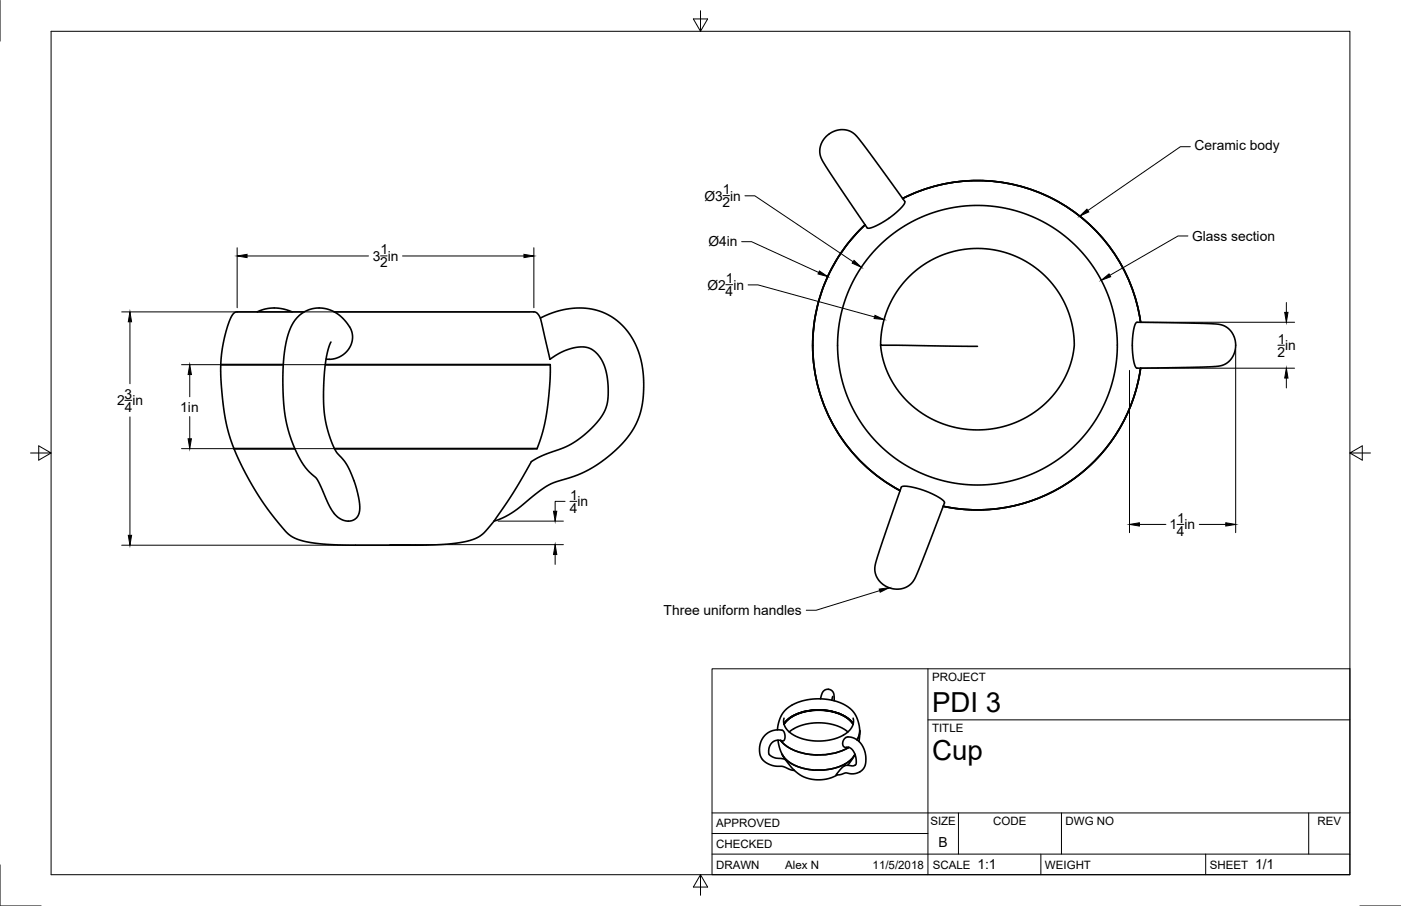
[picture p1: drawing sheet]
<svg xmlns="http://www.w3.org/2000/svg" width="432mm" height="279mm" viewBox="0 0 432 279" stroke-linecap="round" stroke-linejoin="round" font-family="sans-serif">
<!-- layer: Visible -->
<g fill="none" stroke="#000" stroke-width=".5">
<path d="M254.6 42.1l2.1-1.5 2.5-.6 2.4 .3 2 1.3 3.9 4.8 11.3 15.7-.1 .8-1.1 1.3-2.6 2.4-3.1 2.1-3.1 1.4-1 .3-.5-.1-10.7-15.8-3.4-5.5-.5-1.7 .1-1.8 .6-1.8zM265.2 70.7l1.4-1.4a50.8 50.8 0 0 0 10.8 82l-5.1-3.1-4.4-3.4-4.3-4.3-3.8-4.7-3-4.7-2.6-5.4-1.9-5.7-1.3-5.9-.5-5.9 .1-6 .9-5.8 1.4-5.6 2.3-5.8 2.8-5.1 3.3-4.8zM278.2 61.2l5.5-2.4 5.8-1.8 6-1 6-.3 6 .4 5.9 1.1 5.8 1.7 5.5 2.5 5.2 3.1 4.8 3.7 4.3 4.2 3.8 4.8 3.1 5.1 2.6 5.5 1.9 5.7 1.2 5.9M278.2 61.2a50.8 50.8 0 0 1 73.3 38.2M79.3 96.2l2.5-.9 2.7-.3 2.8 .3 2.7 .9M93.8 96.2h-20.7l-.8 .2-1.3 1.8-1.4 4.3-1.1 5.1-.5 4.9M103 96.2h61.8l.9 .6 .8 1.3 3 12.7 2.4-1.6 2.3-1.1 2.4-.8 2.2-.3 1.8 .1 1.4 .4 1.5 1 1.2 1.4 1.1 1.7 .8 2.1 .5 2.4 .3 2.9v3l-.2 2.4-.6 1.9-1 1.8-1.6 2.2-2.1 2.2-4.7 3.7-3.2 1.7-7.2 2.8-3 1.7-5.5 9.4-6 8.9M166.5 98.1l3.2-1.4 3.4-1.1 3.4-.5 3.3-.1 3.1 .4 3 .9 2.5 1.3 2.5 1.9 2.2 2.3 1.8 2.5 1.4 3 1.1 3.2 .7 3.7 .3 3.9-.2 4.3-.5 3.6-1.4 4.1-2.2 3.8-3.2 3.8-4.4 3.8-3.4 2.4-3.5 1.9-3.2 1.3-5.5 1.7-2 .9-3.2 2.2-7.5 6-3.1 1.7-2.8 1.1M350.2 99.5l19.4 .2 5.1 .2 1.9 .3 2.1 1.2 1.5 2 .6 2.5-.3 2.7-.7 1.6-1.1 1.3-1.3 .9-1.6 .5-6.8 .3-18.6 .3-.5-.6-.5-1.5-.4-4.6 .3-4.7 .4-1.6zM68 112.5h19.3M68 112.5l.2 6.6 1 8.5 1.2 5.5 1.7 5.3M100.2 112.5h69.4l-.2 6.6-.9 8.5-1.2 5.5-1.8 5.3h-62.4"/>
<path d="M102 105.5l-1.2 3.4-.7 5.3-.4 7.3 .3 5.9 .8 4.7 1.7 4.9 1.2 2.5 2.4 2.6 1.3 2.2 1.8 4.2 1 3.4 .6 3.7-.1 2.5-.3 .9-.7 .9-1.7 .8-1.6-.1-1.5-.6-1.4-1-1.2-1.7-4.5-9.4-3.5-3.5-2.4-3.8-2.3-5.6-1.5-5.5-.7-5.7-.2-6.9 .3-6.4 .7-5 1.1-3.9 1.5-2.7 2-2.1 2.6-1.3 1.8-.4 1.9-.1 2 .4 1.7 .7 1.6 1 1.6 1.4 1.6 2.1 .8 1.5 .3 1.6-.2 1.7-.6 1.5-1 1.5-1.4 1.1-1.6 .9-1.7 .4-1.7-.1M250.5 106.5a50.8 50.8 0 0 0 26.9 44.8M271.4 106.5l.6-5.9 1.7-5.6 2.7-5.1 3.7-4.5 4.6-3.7 5.1-2.8 5.6-1.7 5.8-.6 5.9 .6 5.6 1.7 5.1 2.7 4.3 3.5 3.8 4.5 2.8 5.1 1.8 5.6 .6 5.8-.8 5-2 5.2-2.8 4.5-3.8 4.1-4.3 3.2-5 2.4-5.4 1.5-5.5 .6-5.6-.5-5.4-1.4-4.7-2.2-4.5-3.2-3.7-3.9-3.1-4.6-2-4.9-1.1-5.1a.51 .51 0 0 1 .4-.4 .51 .51 0 0 1 .5 .1l29 .3M351.5 113.5a50.8 50.8 0 0 1-60.8 42.6M351.6 113.5l-1 5.2-1.5 4.9-2 4.8-2.5 4.6-3 4.3-3.3 4-3.8 3.6-4.1 3.2-4.4 2.7-4.7 2.3-4.9 1.8-5 1.3-5.2 .8-5.2 .3-5.2-.3-5.1-.8M72.1 138.4l2.1 4.7 2.6 4.9 3 5 2.9 4.2 6 7.3 1.9 1.3 2.5 1 5.4 .9 7.7 .4h24.3l8.6-.4 4.8-.8 3.3-1.1 2-1.5 3.1-3.6M72.1 138.4h18.8M277.8 150.2l.8-.3 1.7 .2 4.8 1.3 4.2 2 1.4 .9 .4 .7-6.6 17.5-2.6 6.1-1.1 1.4-1.3 1-1.6 .5-1.8 .2-2.5-.6-2.2-1.5-1.4-2.2-.4-2.3 1.6-5.7zM252.9 215.5l.8-2.3 .8-.5 .9-.1 .9 .3 .5 .7 .3 2.5M256.7 214.8l-.3 1.1M239.6 225.1l.4-2.2 .7-2 .9-1.5 1.4-1.3 2-1.1 2.2-.8 2.5-.5 2.7-.2 2.9 .2 2.4 .6 2.3 .9 1.8 1.1 1.2 1.3 1 1.5 .7 2.1 .3 2.1M239.8 228.3l.4 2.2 .9 2.2"/>
<path d="M240.6 228.3a15.1 15.1 0 0 0 12.6 4.5 17.2 17.2 0 0 0 8.4-2.3M241.1 232.7l.9 1.5M241.1 232.7a11.4 11.4 0 0 0 9.4 4.7 14.8 14.8 0 0 0 12.4-3.8l.6-.9M241.6 223.2a11.3 11.3 0 0 1 8.6-4.2 15.1 15.1 0 0 1 12.3 3.6l.5 .6M241.6 223.3l1.7-1.7 2.5-1.5 3.1-.8 3.3-.3 3.5 .3 3.1 .9 2.5 1.4 1.6 1.7M241.6 221.5l-.1 1.3 .4 1.3 .9 1.2 1.3 1.1 1.6 .9 2.1 .7 4.4 .5 4.4-.5 2-.7 1.8-.9 1.4-1.1 .8-1.2 .4-1.3-.1-1.3M241.7 223.4l1.6-1.8 2.5-1.4 3.1-.9 3.3-.3 3.5 .3 3.1 .9 2.5 1.4 1.6 1.8M242 234.2l-3.6-.7-1.2-.7-.3-.8 .3-1.8 1-1.4 1.2-.5 1.9 .2 .4-.2 .3-1.2-.4-1.5-.5-.4-1.6-.1-1.4 .2-1.3 .6-1.6 1.5-.9 2.1-.2 2.5 .7 2 1.2 1.1 1.6 .8 1.5 .4 2.1 .1 2.4 1 1.2 .2M242 234.2l3.3 3.8 1.7 1.3 1.9 .7 2.4 .5 2.4-.1 2.3-.5 2-1M243.2 225.7l1.8-1.1 2.2-1 2.5-.5 2.6-.2 2.6 .2 2.5 .5 2.2 .9 1.7 1.2M260.4 227.7l.8-.4 1.5 .2 1.5 .7 1.1 1 .8 1.4 .6 1.7 .2 1.7-.2 1.7-.8 1.6-1.6 1.1-1.7 .2-1.9-.3-1.7 .6h-1.2l1.3-1.7 1.2-1 .8-.2 1.8 .2 1-.6-.2-2.2-.8-1.9-.9-.9-1.6-.1-.6-.6v-1.1zM263.5 232.7l-2.2 3.3"/>
<path d="M263.5 232.6v.1M265 225.3l-.3 3.3M265 225.3l-.2 1.5-.7 1.3"/>
<circle cx="301.3" cy="106.5" r="43.1"/>
</g>
<!-- layer: Border -->
<path d="M0 0v12.7M15.7 9.7h400.4v260h-400.4zM215.9 3.3v6.4l-2.2-3.9h4.4l-2.2 3.9M9.4 139.7h6.3l-3.8-2.2v4.4l3.8-2.2M416.1 139.7l3.8 2.2v-4.4l-3.8 2.2h6.3M0 266.7v12.7h12.7M215.9 269.7l2.2 3.9h-4.4l2.2-3.9v6.4M419.1 279.4h12.7" fill="none" stroke="#000" stroke-width=".31"/>
<!-- layer: Titleblock -->
<path d="M219.5 206.2h196.6v63.5h-196.6zM286 206.2v63.5M286 222h130.1M219.5 257h66.5M219.5 250.7h196.6M295.4 250.7v12.7M327.2 250.7v12.7M403.4 250.7v12.7M219.5 263.4h196.6M320.8 263.4v6.3M371.6 263.4v6.3" fill="none" stroke="#000" stroke-width=".31"/>
<!-- layer: Dimensions -->
<g fill="none" stroke="#000" stroke-width=".31">
<path d="M73.1 76.4v18.5M76.1 78.9h37.5M117.3 78.9h2M124.1 78.9h37.4M164.5 76.4v18.5M222.8 60.3h2M228.6 74.5h3l20.7 9.5M229.6 60.4h3l30.3 20.3M37.5 96.2h125.8M40 99.2v19.1M223.7 87.8h2.1M230.6 87.9h3l35.9 9.8"/>
<path d="M351.7 99.4h47.3M396.5 93.3v3M55.9 112.5h112.4M58.5 115.5v6.9M348.1 114.2v50.1M351.7 113.5h47.3M380.8 107.7v56.6M393.8 106.5h2.1M396.5 116.6v3M38.5 123.5h2.1M40 128.6v36.5M55.9 138.4h108.4"/>
<path d="M58.5 128.5v6.8M174.1 154.6h-3v3.1M175.7 154.6h2.1M37.5 168.1h89.3M120.1 168h53.5M153.5 160.7h20.1M171.1 171v3.1M351.2 161.7h8.1M362.8 161.7h2.1M369.6 161.7h8.2"/>
</g>
<g fill="#000" stroke="#000" stroke-width=".31">
<path d="M73.1 78.9l3-.5v1zM161.5 78.4l3 .5-3 .5zM40 96.2l.6 3h-1.1zM252.5 83.6l2.6 1.7-3-.8zM263.2 80.3l2.3 2.1-2.8-1.2zM269.7 97.3l2.8 1.2-3.1-.3zM396 96.3h1l-.5 3.1zM58.5 112.5l.5 3h-1zM396.5 113.5l.5 3.1h-1zM58 135.3h1l-.5 3.1zM170.6 157.7h1l-.5 3zM39.5 165.1h1.1l-.6 3z"/>
<path d="M171.1 168l.5 3h-1zM348.1 161.7l3.1-.5v1zM377.8 161.2l3 .5-3 .5z"/>
</g>
<!-- layer: Annotations -->
<path d="M332.8 66.7l2.2-2.2 .6 .8zM339.4 86.4l2.4-1.9 .5 .8zM271 181.7l3-.5-2.7 1.4z" fill="#000" stroke="#000" stroke-width=".31"/>
<path d="M366.9 45.2h-3.1l-28.5 19.7M366.1 72.8h-3l-21 12.1M271.1 182.1l-19.6 6.1h-3" fill="none" stroke="#000" stroke-width=".31"/>
<g font-size="8.5">
<text x="287.3" y="219.5">PDI 3</text>
<text x="287.3" y="234.4">Cup</text>
</g>
<g font-size="4.3">
<text x="368.2" y="46.4">Ceramic body</text>
<text x="222.8" y="59.8">1</text>
<text x="217.1" y="61.8">Ø3 in</text>
<text x="222.7" y="63.9">2</text>
<text x="218.4" y="76">Ø4in</text>
<text x="367.4" y="74.3">Glass section</text>
<text x="114.9" y="80.4">3 in</text>
<text x="117.2" y="82.5">2</text>
<text x="117.3" y="78.4">1</text>
<text x="218" y="89.3">Ø2 in</text>
<text x="223.7" y="87.3">1</text>
<text x="223.7" y="91.4">4</text>
<text x="393.8" y="106">1</text>
<text x="396.1" y="108">in</text>
<text x="393.7" y="110">2</text>
<text x="36.1" y="125">2 in</text>
<text x="38.4" y="122.9">3</text>
<text x="38.4" y="127">4</text>
<text x="55.6" y="126.9">1in</text>
<text x="175.7" y="154.1">1</text>
<text x="175.6" y="158.2">4</text>
<text x="178" y="156.1">in</text>
<text x="362.8" y="161.2">1</text>
<text x="360.4" y="163.2">1 in</text>
<text x="362.7" y="165.3">4</text>
<text x="204.5" y="189.7">Three uniform handles</text>
<text x="289.3" y="261.2">B</text>
<text x="301.2" y="268.1">1:1</text>
<text x="386.8" y="268.1">1/1</text>
</g>
<g font-size="3.5">
<text x="287.3" y="210.1">PROJECT</text>
<text x="287.3" y="225.8">TITLE</text>
<text x="220.7" y="255.1">APPROVED</text>
<text x="286.8" y="254.5">SIZE</text>
<text x="306.2" y="254.5">CODE</text>
<text x="328.4" y="254.5">DWG NO</text>
<text x="406.1" y="254.5">REV</text>
<text x="220.7" y="261.5">CHECKED</text>
<text x="220.7" y="267.8">DRAWN</text>
<text x="242" y="267.8">Alex N</text>
<text x="268.9" y="267.8">11/5/2018</text>
<text x="287.5" y="267.8">SCALE</text>
<text x="322.1" y="267.8">WEIGHT</text>
<text x="372.9" y="267.8">SHEET</text>
</g>
</svg>
